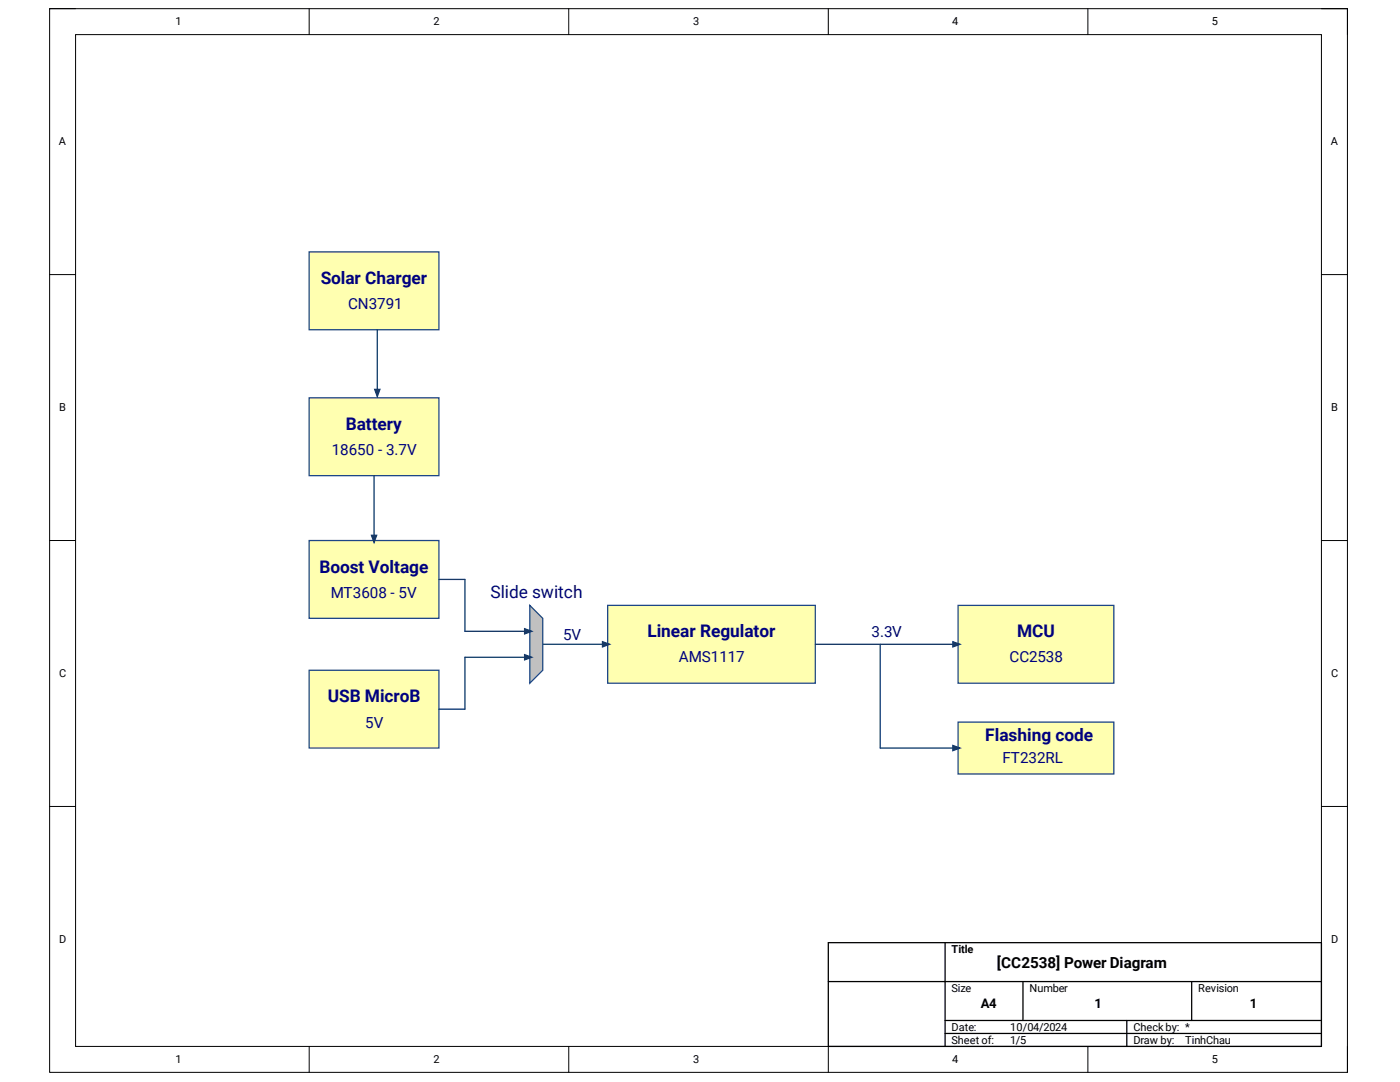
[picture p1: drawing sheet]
<svg xmlns="http://www.w3.org/2000/svg" width="279mm" height="216mm" viewBox="0 0 279 216" stroke-linecap="round" stroke-linejoin="round" font-family="sans-serif">
<path d="M9.9 1.7h259v212.3h-259z" fill="none" stroke="#000" stroke-width=".2"/>
<path d="M15.1 6.9h248.6v201.9h-248.6z" fill-rule="evenodd" fill="#fff"/>
<g fill="none" stroke="#000" stroke-width=".2">
<path d="M9.9 1.7h5.2M15.1 6.9h248.6v201.9h-248.6zM61.7 1.7v5.2M113.5 1.7v5.2M165.3 1.7v5.2M217.1 1.7v5.2M263.7 1.7h5.2v5.2M9.9 54.8h5.2M263.7 54.8h5.2M9.9 107.9h5.2M263.7 107.9h5.2M9.9 160.9h5.2"/>
<path d="M263.7 160.9h5.2M61.7 208.8v5.2M113.5 208.8v5.2M165.3 208.8v5.2M217.1 208.8v5.2M268.9 208.8v5.2"/>
</g>
<path d="M165.3 188.1h98.4v20.7h-98.4zM165.3 195.9h98.4M188.6 188.1v20.7M204.2 195.9v7.7M237.8 195.9v7.7M188.6 203.6h75.1M188.6 206.2h75.1M224.9 203.6v5.2" fill="none" stroke="#000" stroke-width=".25"/>
<path d="M61.7 133.7h25.9v15.6h-25.9z" fill-rule="evenodd" fill="#ffffb0"/>
<path d="M61.7 133.7h25.9v15.6h-25.9z" fill="none" stroke="#1c4587" stroke-width=".25"/>
<path d="M121.3 120.8h41.4v15.5h-41.4z" fill-rule="evenodd" fill="#ffffb0"/>
<path d="M121.3 120.8h41.4v15.5h-41.4z" fill="none" stroke="#1c4587" stroke-width=".25"/>
<path d="M191.2 120.8h31.1v15.5h-31.1z" fill-rule="evenodd" fill="#ffffb0"/>
<path d="M191.2 120.8h31.1v15.5h-31.1z" fill="none" stroke="#1c4587" stroke-width=".25"/>
<path d="M108.3 128.6h13" fill="none" stroke="#073763" stroke-width=".25"/>
<path d="M120.2 128l1.5 .6-1.5 .5z" fill="#073763"/>
<path d="M120.2 128l1.5 .6-1.5 .5zM162.7 128.6h28.5" fill="none" stroke="#073763" stroke-width=".25"/>
<path d="M190.2 128l1.4 .6-1.4 .5z" fill="#073763"/>
<path d="M190.2 128l1.4 .6-1.4 .5z" fill="none" stroke="#073763" stroke-width=".25"/>
<path d="M191.2 144.1h31.1v10.3h-31.1z" fill-rule="evenodd" fill="#ffffb0"/>
<path d="M191.2 144.1h31.1v10.3h-31.1z" fill="none" stroke="#1c4587" stroke-width=".25"/>
<path d="M175.7 128.6v20.7h15.5" fill="none" stroke="#073763" stroke-width=".25"/>
<path d="M190.2 148.7l1.4 .6-1.4 .5z" fill="#073763"/>
<path d="M190.2 148.7l1.4 .6-1.4 .5z" fill="none" stroke="#073763" stroke-width=".25"/>
<path d="M61.7 79.4h25.9v15.5h-25.9z" fill-rule="evenodd" fill="#ffffb0"/>
<path d="M61.7 79.4h25.9v15.5h-25.9z" fill="none" stroke="#1c4587" stroke-width=".25"/>
<path d="M61.7 107.9h25.9v15.5h-25.9z" fill-rule="evenodd" fill="#ffffb0"/>
<path d="M61.7 107.9h25.9v15.5h-25.9z" fill="none" stroke="#1c4587" stroke-width=".25"/>
<path d="M105.7 120.8l2.6 2.6v10.3l-2.6 2.6z" fill-rule="evenodd" fill="#c0c0c0"/>
<path d="M105.7 120.8l2.6 2.6v10.3l-2.6 2.6z" fill="none" stroke="#1c4587" stroke-width=".25"/>
<path d="M87.6 115.6h5.2v10.4h12.9" fill="none" stroke="#073763" stroke-width=".25"/>
<path d="M104.7 125.5l1.4 .5-1.4 .5z" fill="#073763"/>
<path d="M104.7 125.5l1.4 .5-1.4 .5zM105.7 131.2h-12.9v10.3h-5.2" fill="none" stroke="#073763" stroke-width=".25"/>
<path d="M104.7 130.6l1.4 .6-1.4 .5z" fill="#073763"/>
<path d="M74.7 94.9v13M104.7 130.6l1.4 .6-1.4 .5z" fill="none" stroke="#073763" stroke-width=".25"/>
<path d="M74.1 106.8h1.1l-.5 1.4z" fill="#073763"/>
<path d="M74.1 106.8h1.1l-.5 1.4z" fill="none" stroke="#073763" stroke-width=".25"/>
<path d="M61.7 50.3h25.9v15.5h-25.9z" fill-rule="evenodd" fill="#ffffb0"/>
<path d="M61.7 50.3h25.9v15.5h-25.9z" fill="none" stroke="#1c4587" stroke-width=".25"/>
<path d="M75.3 65.8v12.9" fill="none" stroke="#073763" stroke-width=".25"/>
<path d="M74.8 77.7h1l-.5 1.4z" fill="#073763"/>
<path d="M74.8 77.7h1l-.5 1.4z" fill="none" stroke="#073763" stroke-width=".25"/>
<g font-size="3.5" fill="#000080">
<text x="64" y="56.6">Solar Charger</text>
<text x="69" y="85.8">Battery</text>
<text x="63.8" y="114.3">Boost Voltage</text>
<text x="97.9" y="119.4">Slide switch</text>
<text x="129.2" y="127.2">Linear Regulator</text>
<text x="203" y="127.2">MCU</text>
<text x="65.4" y="140.1">USB MicroB</text>
<text x="196.6" y="147.9">Flashing code</text>
</g>
<g font-size="3" fill="#000080">
<text x="69.5" y="61.7">CN3791</text>
<text x="66.2" y="90.8">18650 - 3.7V</text>
<text x="66" y="119.2">MT3608 - 5V</text>
<text x="112.4" y="127.7">5V</text>
<text x="173.9" y="127">3.3V</text>
<text x="135.5" y="132.2">AMS1117</text>
<text x="201.5" y="132.2">CC2538</text>
<text x="72.9" y="145.2">5V</text>
<text x="200.1" y="152.3">FT232RL</text>
</g>
<text font-size="3" x="199" y="193.2">[CC2538] Power Diagram</text>
<g font-size="2.6">
<text x="195.7" y="201">A4</text>
<text x="218.4" y="201">1</text>
<text x="249.4" y="201">1</text>
</g>
<g font-size="2.2">
<text x="35" y="5.1">1</text>
<text x="86.5" y="5.1">2</text>
<text x="138.3" y="5.1">3</text>
<text x="190" y="5.1">4</text>
<text x="241.8" y="5.1">5</text>
<text x="11.8" y="29">A</text>
<text x="265.6" y="29">A</text>
<text x="11.8" y="82.1">B</text>
<text x="265.7" y="82.1">B</text>
<text x="11.8" y="135.1">C</text>
<text x="265.7" y="135.1">C</text>
<text x="11.8" y="188.2">D</text>
<text x="189.9" y="190.1">Title</text>
<text x="265.7" y="188.2">D</text>
<text x="189.9" y="197.9">Size</text>
<text x="205.5" y="197.9">Number</text>
<text x="239.1" y="197.9">Revision</text>
<text x="189.9" y="205.7">Date:</text>
<text x="189.9" y="208.2">Sheet of:</text>
<text x="201.6" y="205.7">10/04/2024</text>
<text x="201.6" y="208.2">1/5</text>
<text x="226.2" y="205.7">Checkby: *</text>
<text x="226.2" y="208.2">Draw by:</text>
<text x="236.5" y="208.2">TinhChau</text>
<text x="35" y="212.1">1</text>
<text x="86.5" y="212.1">2</text>
<text x="138.3" y="212.1">3</text>
<text x="190" y="212.1">4</text>
<text x="241.8" y="212.1">5</text>
</g>
</svg>
